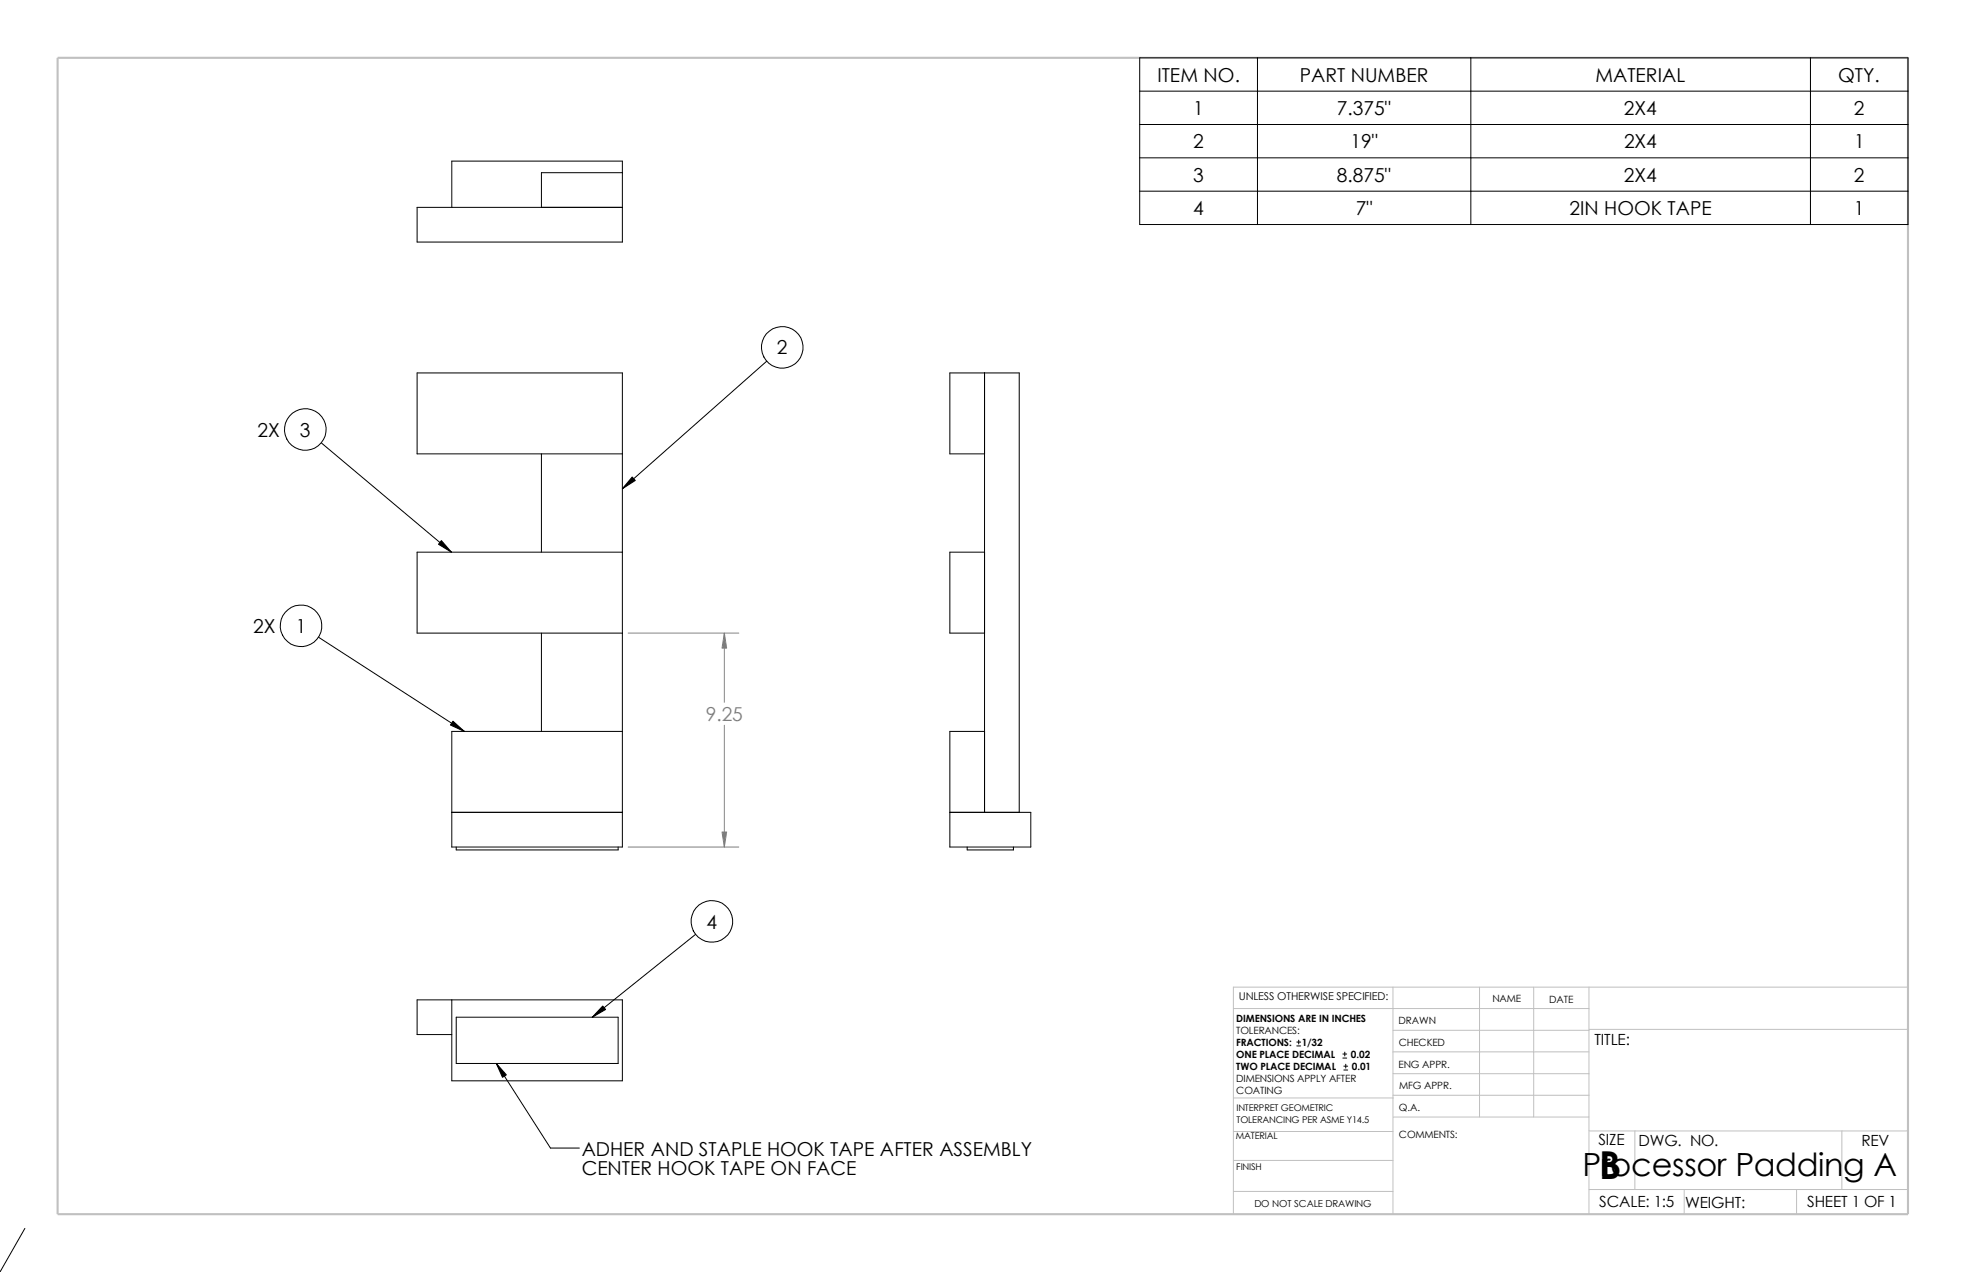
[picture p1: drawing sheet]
<svg xmlns="http://www.w3.org/2000/svg" width="432mm" height="279mm" viewBox="0 0 432 279" stroke-linecap="round" stroke-linejoin="round" font-family="sans-serif">
<g fill="none" stroke="#c0c0c0" stroke-width=".22">
<path d="M305.9 216.8v49.9M325 216.8v28.6M336.8 216.8v28.6M349 216.8v49.9M419.1 216.8h-148.2v49.9M270.9 221.5h78.1M305.9 226.3h43.1M305.9 231.1h43.1M305.9 235.8h43.1M349 226.1h70.1M270.9 248.5h35.1M270.9 254.9h35"/>
<path d="M270.9 241.2h35.1M305.9 240.6h43.1M306 245.4h43M349 248.4h70.1M359.1 248.4v12.9M404.5 248.4v12.9M270.9 261.7h35M349 261.3h70.1M369.9 261.3v5.4M394.6 261.3v5.4"/>
</g>
<path d="M12.7 12.7h406.4v254h-406.4z" fill="none" stroke="#c0c0c0" stroke-width=".47"/>
<g fill="none" stroke="#000" stroke-width=".22">
<path d="M250.3 12.7h168.8v36.6h-168.8zM276.2 12.7v36.6M323 12.7v36.6M397.6 12.7v36.6M136.7 37.9h-17.8v7.7M250.3 20h168.8M250.3 27.3h168.8M250.3 34.7h168.8M99.2 45.6v-10.2h37.5v17.8h-45.1v-7.6h45.1M250.3 42h168.8M168.4 79.3l-31.7 28.1M70.6 97.3l28.5 24"/>
<path d="M118.9 99.7v21.6M136.7 99.7h-45.1v-17.8h45.1v104.2h-37.5v-25.4h37.5M216.2 99.7h-7.6v-17.8h15.3v96.5M216.2 81.9v96.5M69.9 140l32.1 20.7M118.9 139.1v21.6M136.7 121.3h-45.1v17.8h45.1M216.2 121.3h-7.6v17.8h7.6M99.2 178.4h37.5M216.2 160.7h-7.6v25.4h17.8v-7.7h-17.8M100.2 186.1v.6h35.6v-.6M212.4 186.1v.6h10.2v-.6"/>
<path d="M99.2 219.6v17.8h37.5v-17.8h-45.1v7.6h7.6M152.8 205.2l-22.7 18.2M100.2 223.4h35.6v10.2h-35.6zM109 233.6l11.9 18.6h6.4M284.8 229.7h.9M284.8 228.9h.9M285.2 228.5v.8M294.9 232.4h.9M294.9 231.5h.9M295.1 235h.9M295.1 234.2h.9M295.4 231.1v.8"/>
<path d="M295.6 233.8v.8M5.5 269.8l-5.6 9.5"/>
<circle cx="171.8" cy="76.3" r="4.6"/>
<circle cx="67" cy="94.3" r="4.6"/>
<circle cx="66.1" cy="137.5" r="4.6"/>
<circle cx="156.4" cy="202.4" r="4.6"/>
</g>
<path d="M138.9 104.8l.6 .7-2.8 1.9zM96.9 118.7l2.2 2.6-2.8-1.8zM99.5 158.4l2.5 2.3-3.1-1.4zM109 233.6l2.2 2.5-.8 .5zM132.4 221l.6 .7-2.9 1.7z" fill="#000" stroke="#000" stroke-width=".22"/>
<path d="M138 139.1h24.3M159.1 139.1v15.2M159.1 159.3v26.8M138 186.1h24.3" fill="none" stroke="#808080" stroke-width=".22"/>
<g fill="#808080" stroke="#808080" stroke-width=".22">
<path d="M158.6 182.8h1l-.5 3.3z"/>
<path d="M159.1 139.1l.5 3.3h-1z"/>
</g>
<text font-size="8.5" x="351.2" y="259">B</text>
<text font-size="7" x="347.6" y="258.2">Processor Padding A</text>
<g font-size="4.2">
<text x="254.2" y="17.9">ITEM NO.</text>
<text x="285.5" y="17.9">PART NUMBER</text>
<text x="350.4" y="17.9">MATERIAL</text>
<text x="403.7" y="17.9">QTY.</text>
<text x="262.1" y="25.3">1</text>
<text x="293.6" y="25.3">7.375&quot;</text>
<text x="356.7" y="25.3">2X4</text>
<text x="407.2" y="25.3">2</text>
<text x="262.1" y="32.6">2</text>
<text x="296.6" y="32.6">19&quot;</text>
<text x="356.7" y="32.6">2X4</text>
<text x="407.2" y="32.6">1</text>
<text x="262.1" y="39.9">3</text>
<text x="293.6" y="39.9">8.875&quot;</text>
<text x="356.7" y="39.9">2X4</text>
<text x="407.2" y="39.9">2</text>
<text x="262.1" y="47.2">4</text>
<text x="297.8" y="47.2">7&quot;</text>
<text x="344.7" y="47.2">2IN HOOK TAPE</text>
<text x="407.2" y="47.2">1</text>
<text x="170.6" y="77.9">2</text>
<text x="65.9" y="95.9">3</text>
<text x="56.6" y="96.1">2X</text>
<text x="55.6" y="139.1">2X</text>
<text x="64.9" y="139">1</text>
<text x="155.2" y="204">4</text>
<text x="127.8" y="253.9">ADHER AND STAPLE HOOK TAPE AFTER ASSEMBLY</text>
<text x="127.8" y="258">CENTER HOOK TAPE ON FACE</text>
</g>
<text font-size="4.2" fill="#808080" x="155" y="158.5">9.25</text>
<g font-size="3.4">
<text x="350.2" y="229.5">TITLE:</text>
<text x="351.1" y="251.6">SIZE</text>
<text x="359.9" y="251.6">DWG. NO.</text>
<text x="408.9" y="251.7">REV</text>
<text x="351.2" y="265.2">SCALE: 1:5</text>
<text x="370.1" y="265.3">WEIGHT:</text>
<text x="396.9" y="265.2">SHEET 1 OF 1</text>
</g>
<text font-size="2.4" x="272.1" y="219.7">UNLESS OTHERWISE SPECIFIED:</text>
<g font-size="2.2">
<text x="327.8" y="220.2">NAME</text>
<text x="340.3" y="220.2">DATE</text>
<text x="271.5" y="224.5">DIMENSIONS ARE IN INCHES</text>
<text x="271.5" y="227.2">TOLERANCES:</text>
<text x="307.2" y="225">DRAWN</text>
<text x="271.5" y="232.4">ONE PLACE DECIMAL</text>
<text x="271.5" y="229.7">FRACTIONS:</text>
<text x="285.9" y="229.7">1/32</text>
<text x="296.7" y="232.4">0.02</text>
<text x="307.2" y="229.8">CHECKED</text>
<text x="271.5" y="235.1">TWO PLACE DECIMAL</text>
<text x="271.5" y="237.7">DIMENSIONS APPLY AFTER</text>
<text x="296.9" y="235.1">0.01</text>
<text x="307.2" y="234.5">ENG APPR.</text>
<text x="307.3" y="239.2">MFG APPR.</text>
<text x="271.5" y="240.4">COATING</text>
<text x="307.3" y="244">Q.A.</text>
<text x="307.3" y="250.1">COMMENTS:</text>
</g>
<text font-size="2.1" x="275.5" y="265.1">DO NOT SCALE DRAWING</text>
<g font-size="2">
<text x="271.6" y="244.1">INTERPRET GEOMETRIC</text>
<text x="271.4" y="250.1">MATERIAL</text>
<text x="271.6" y="246.6">TOLERANCING PER ASME Y14.5</text>
<text x="271.5" y="257">FINISH</text>
</g>
</svg>
